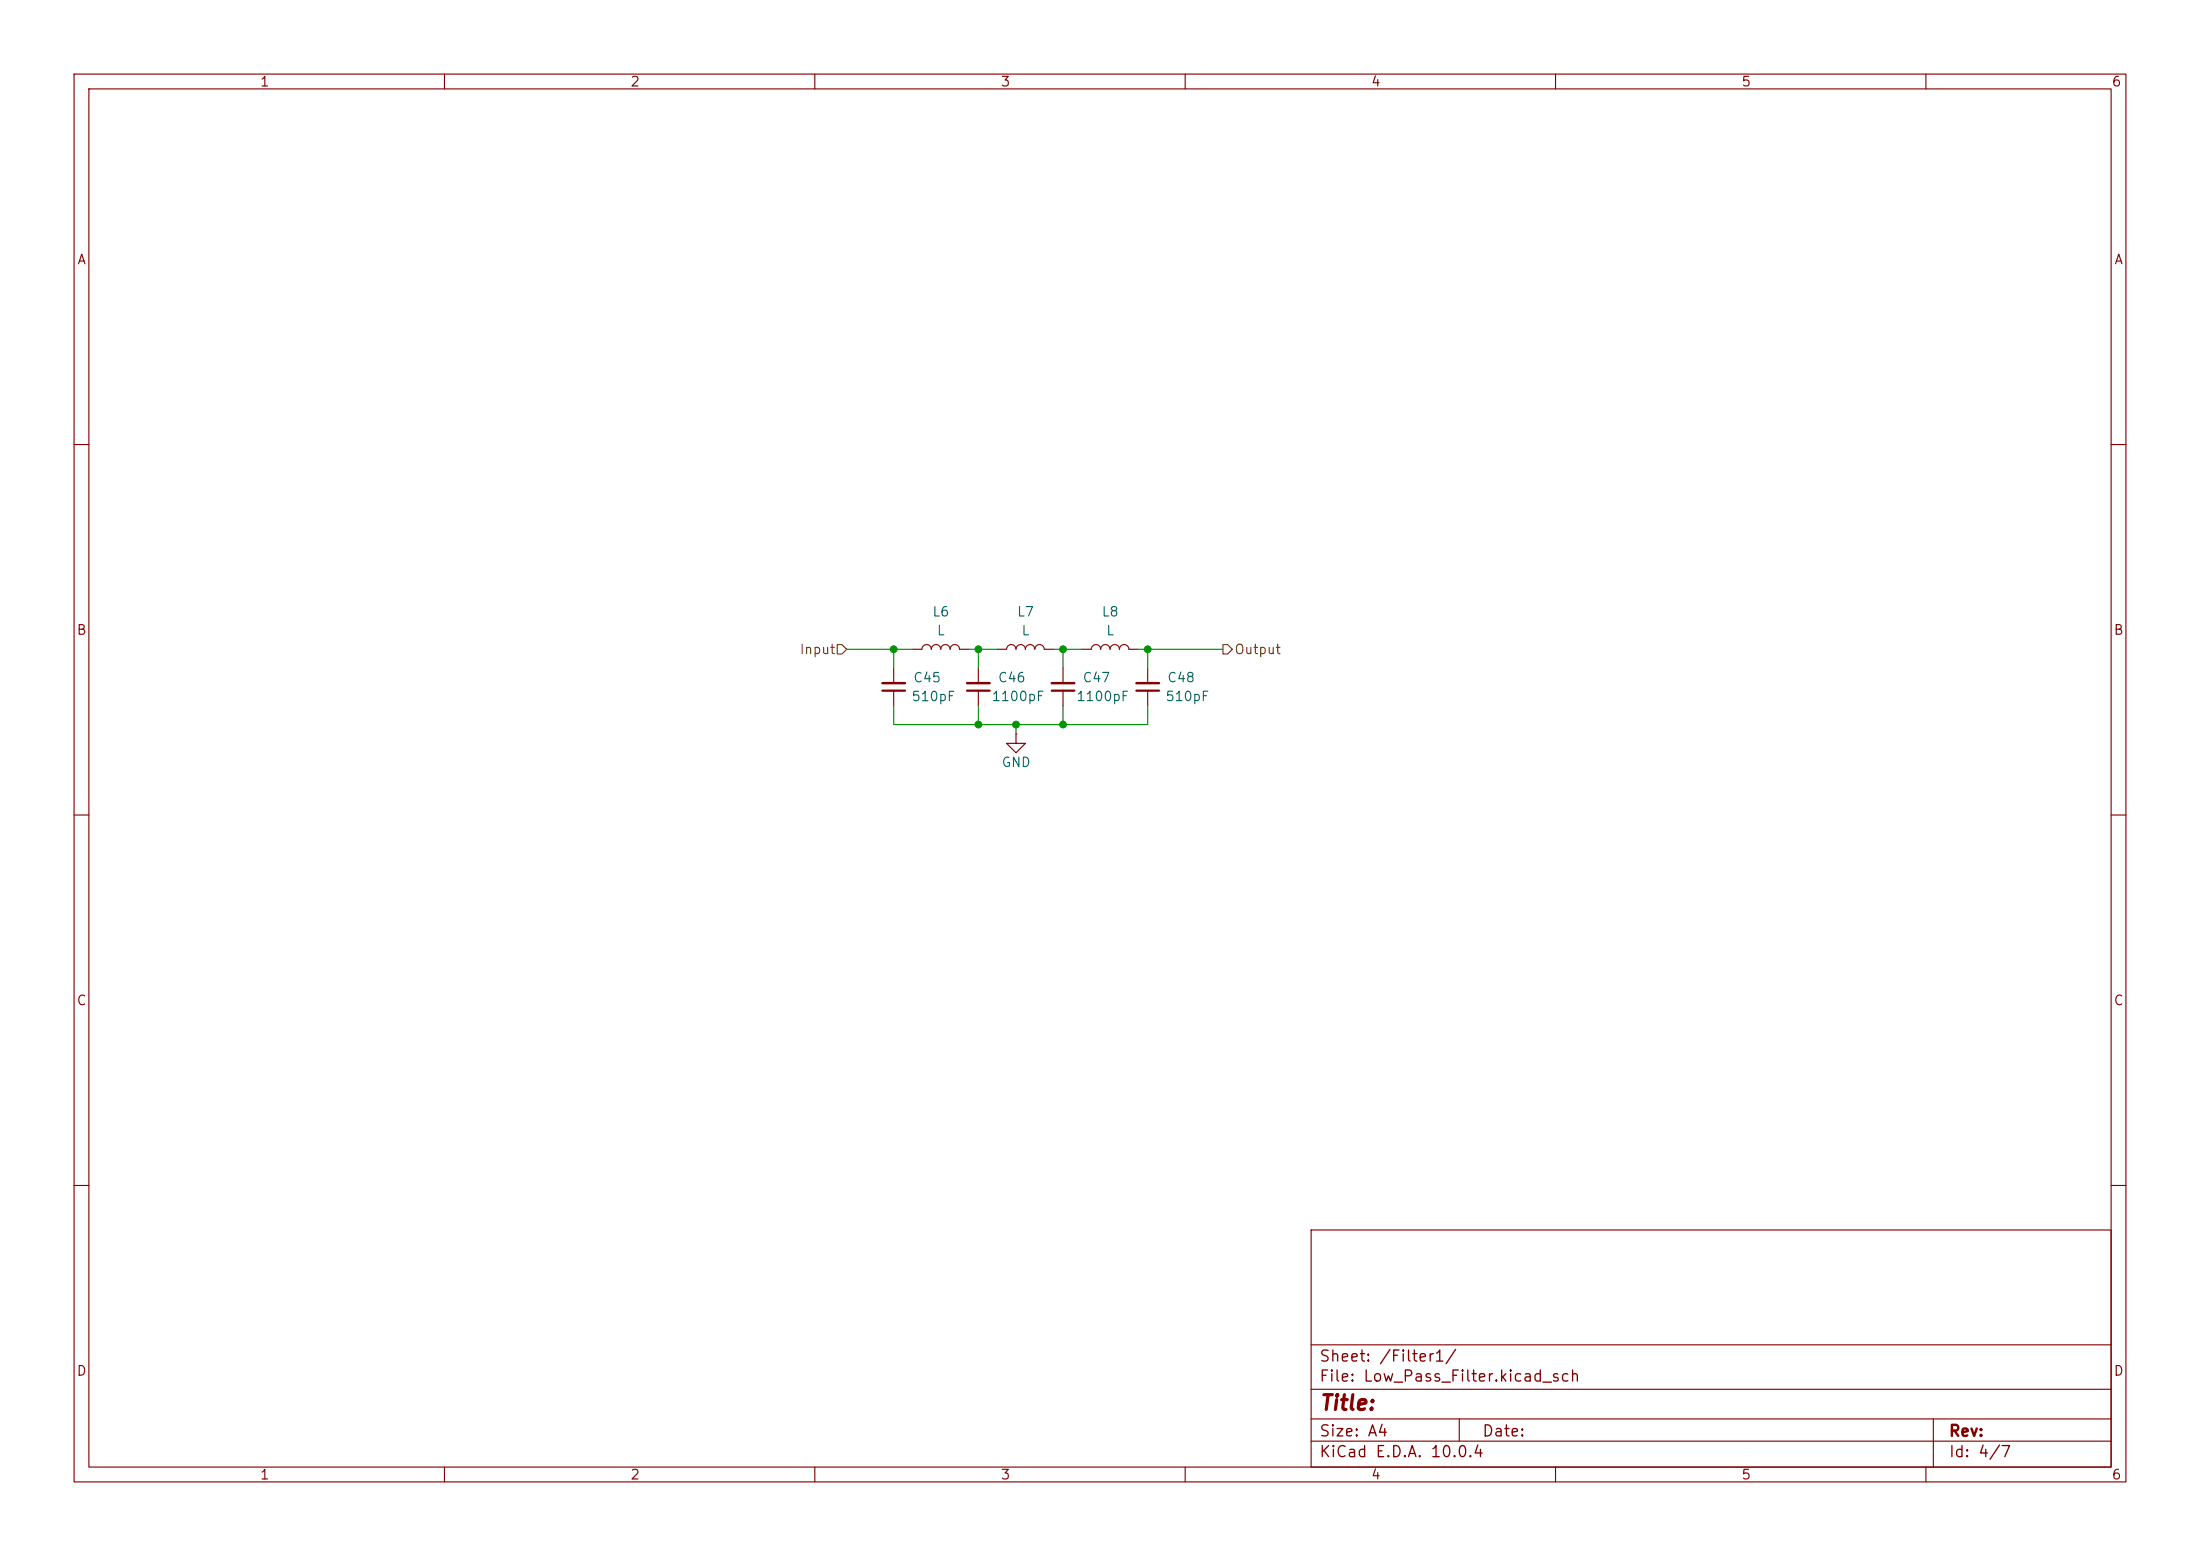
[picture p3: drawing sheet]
<svg xmlns="http://www.w3.org/2000/svg" width="297mm" height="210mm" viewBox="0 0 297 210" stroke-linecap="round" stroke-linejoin="round" font-family="sans-serif">
<g fill="none" stroke="#840000" stroke-width=".15">
<path d="M10 10h277v190h-277zM12 12h273v186h-273zM60 10v2M110 10v2M160 10v2M210 10v2M260 10v2M10 60h2M285 60h2M120.6 90.2v2M120.6 93.2v2.1M123.2 87.6h1.3a.64 .64 0 0 1 .6-.6 .64 .64 0 0 1 .6 .6 .64 .64 0 0 1 .7-.6 .64 .64 0 0 1 .6 .6 .64 .64 0 0 1 .6-.6 .64 .64 0 0 1 .7 .6 .64 .64 0 0 1 .6-.6 .64 .64 0 0 1 .6 .6h1.3"/>
<path d="M132.1 90.2v2M132.1 93.2v2.1M134.6 87.6h1.3a.64 .64 0 0 1 .6-.6 .64 .64 0 0 1 .7 .6 .64 .64 0 0 1 .6-.6 .64 .64 0 0 1 .6 .6 .64 .64 0 0 1 .7-.6 .64 .64 0 0 1 .6 .6 .64 .64 0 0 1 .6-.6 .64 .64 0 0 1 .7 .6h1.2M137.2 99.1v1.2h1.2l-1.2 1.3-1.3-1.3h1.3M137.2 99.1h.1M143.5 90.2v2M143.5 93.2v2.1M146 87.6h1.3a.64 .64 0 0 1 .7-.6 .64 .64 0 0 1 .6 .6 .64 .64 0 0 1 .6-.6 .64 .64 0 0 1 .7 .6 .64 .64 0 0 1 .6-.6 .64 .64 0 0 1 .6 .6 .64 .64 0 0 1 .7-.6 .64 .64 0 0 1 .6 .6h1.3M154.9 90.2v2M154.9 93.2v2.1M10 110h2M285 110h2"/>
<path d="M10 160h2M177 166h108v32h-108zM285 160h2M60 198v2M110 198v2M160 198v2M177 194.5h108M177 191.5h108M177 187.5h108M177 181.5h108M197 191.5v3M210 198v2"/>
<path d="M260 198v2M261 191.5v6.5"/>
</g>
<path d="M119.1 93.2h3.1M130.6 93.2h3M142 93.2h3M153.4 93.2h3.1" fill="none" stroke="#840000" stroke-width=".3"/>
<path d="M119.1 92.2h3.1M130.6 92.2h3M142 92.2h3M153.4 92.2h3.1" fill="none" stroke="#840000" stroke-width=".33"/>
<path d="M113 87h.7l.6 .6-.6 .7h-.7zM165.1 87h.6l.7 .6-.7 .7h-.6z" fill="none" stroke="#725600" stroke-width=".15"/>
<path d="M114.3 87.6h8.9M120.6 95.3v2.5h34.3v-2.5M120.6 87.6v2.6M130.8 87.6h3.8M132.1 87.6v2.6M132.1 95.3v2.5M137.2 97.8v1.3M142.2 87.6h3.8M143.5 87.6v2.6M143.5 95.3v2.5M153.7 87.6h11.4M154.9 87.6v2.6" fill="none" stroke="#009600" stroke-width=".15"/>
<g fill="#009600" stroke="#009600" stroke-width=".14">
<circle cx="132.1" cy="87.6" r=".46"/>
<circle cx="143.5" cy="97.8" r=".46"/>
<circle cx="137.2" cy="97.8" r=".46"/>
<circle cx="154.9" cy="87.6" r=".46"/>
<circle cx="120.6" cy="87.6" r=".46"/>
<circle cx="132.1" cy="97.8" r=".46"/>
<circle cx="143.5" cy="87.6" r=".46"/>
</g>
<text font-size="2" fill="#840000" x="178" y="190.8">Title:</text>
<g font-size="1.5" fill="#840000">
<text x="178" y="184.2">Sheet: /Filter1/</text>
<text x="178" y="186.9">File: Low_Pass_Filter.kicad_sch</text>
<text x="178" y="197.1">KiCad E.D.A. 10.0.4</text>
<text x="178" y="194.3">Size: A4</text>
<text x="200" y="194.3">Date:</text>
<text x="263" y="194.3">Rev:</text>
<text x="263" y="197.1">Id: 4/7</text>
</g>
<g font-size="1.3" fill="#840000">
<text x="35" y="12">1</text>
<text x="85" y="12">2</text>
<text x="135" y="12">3</text>
<text x="185" y="12">4</text>
<text x="235" y="12">5</text>
<text x="285" y="12">6</text>
<text x="10.3" y="36">A</text>
<text x="285.3" y="36">A</text>
<text x="10.3" y="86">B</text>
<text x="285.3" y="86">B</text>
<text x="10.3" y="136">C</text>
<text x="285.3" y="136">C</text>
<text x="10.3" y="186">D</text>
<text x="285.3" y="186">D</text>
<text x="35" y="200">1</text>
<text x="85" y="200">2</text>
<text x="135" y="200">3</text>
<text x="185" y="200">4</text>
<text x="235" y="200">5</text>
<text x="285" y="200">6</text>
</g>
<g font-size="1.3" fill="#006464">
<text x="125.8" y="83.5">L6</text>
<text x="137.2" y="83.5">L7</text>
<text x="148.6" y="83.5">L8</text>
<text x="126.4" y="86.1">L</text>
<text x="137.8" y="86.1">L</text>
<text x="149.2" y="86.1">L</text>
<text x="123" y="95">510pF</text>
<text x="123.2" y="92.4">C45</text>
<text x="133.8" y="94.9">1100pF</text>
<text x="134.6" y="92.4">C46</text>
<text x="145.2" y="94.9">1100pF</text>
<text x="146.1" y="92.4">C47</text>
<text x="157.2" y="94.9">510pF</text>
<text x="157.5" y="92.4">C48</text>
<text x="135.1" y="103.8">GND</text>
</g>
<g font-size="1.3" fill="#725600">
<text x="107.9" y="88.6">Input</text>
<text x="166.6" y="88.6">Output</text>
</g>
</svg>
